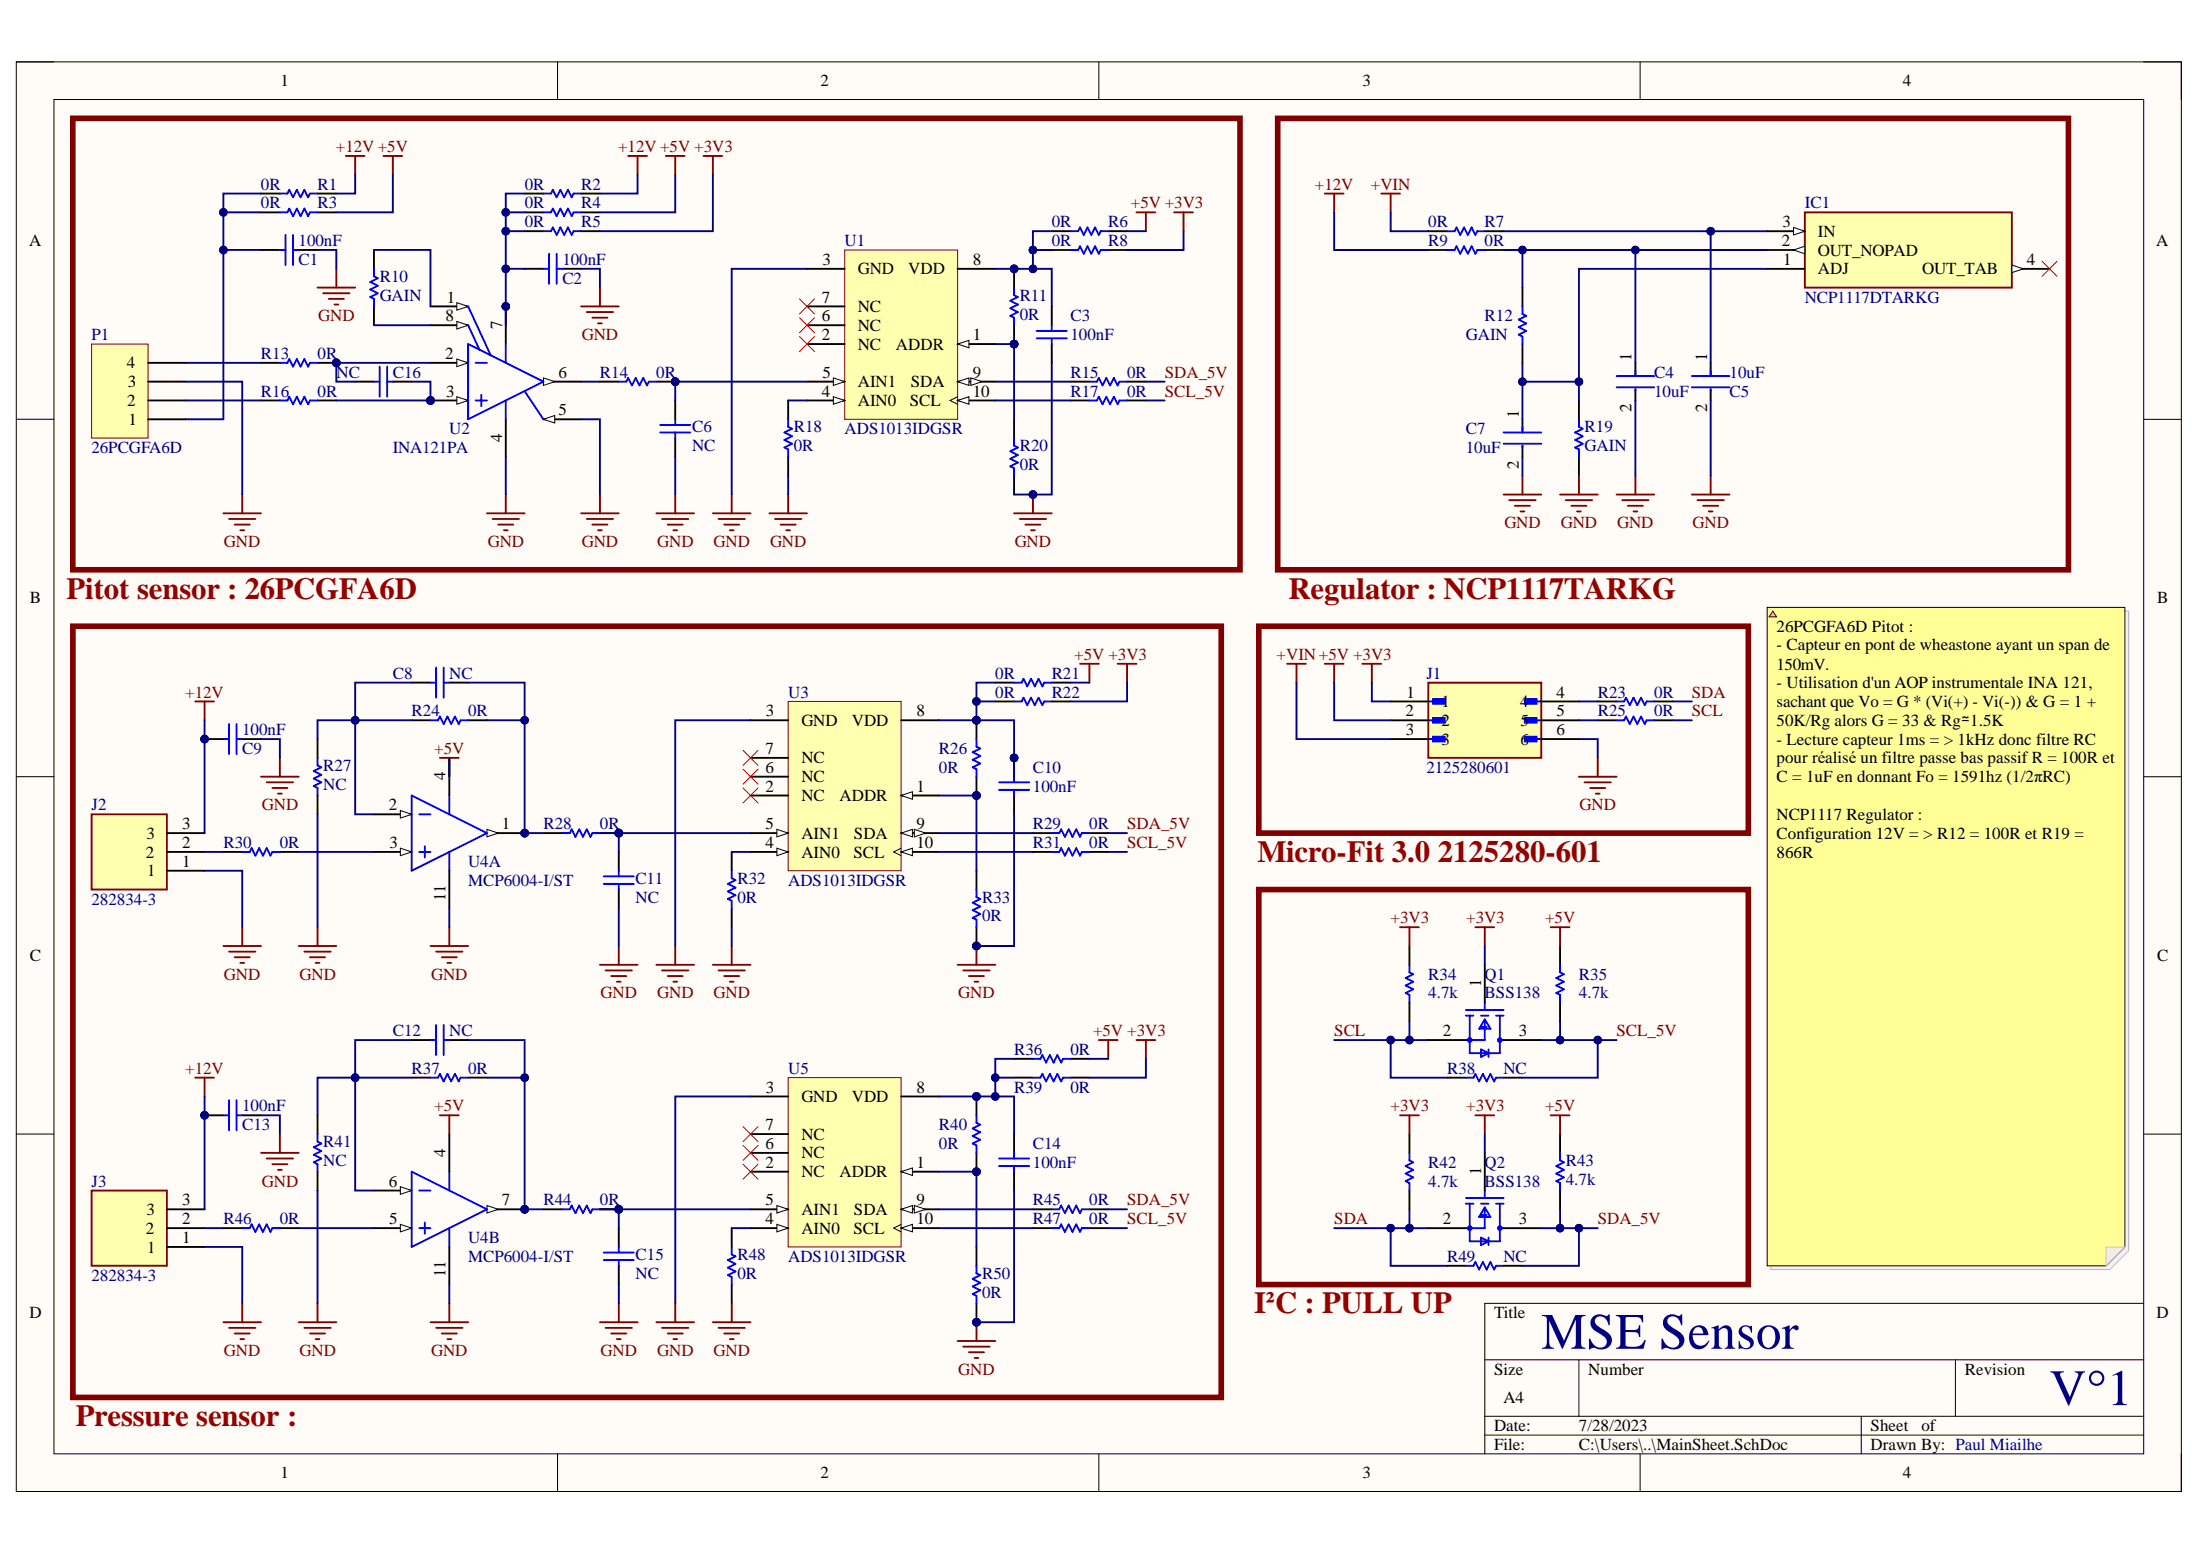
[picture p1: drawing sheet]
# Altium project MSE-SENSOR-N1.PrjPcb
1 sheet, 78 parts. Net scope: global (net labels, ports and power ports of the same name join across sheets).
Board file: MSE-PCB-N3.PcbDoc

## Sheet MainSheet.SchDoc
size A4; SheetNumber: 1; SheetTotal: 1; SPICEModelCacheYBUYMBMR: <root> / <DocumentId>YBUYMBMR</DocumentId> / <CacheFrame Number="0"> / <Model Name="mcp6001" Kind="CKT"> / <Text>.SUBCKT MCP6001 1 2 3 4 5 / *               ¦ ¦ ¦ ¦ ¦ / *               ¦ ¦ ¦ ¦ Output / *               ¦ ¦ ¦ Negative Supply / *               ¦ ¦ Positive Supply / *               ¦ Inverting Input / *               Non-inverting Input / * / ******************************************************************************** / * Software License Agreement                                                   * / *                                                                              * / * The software supplied herewith by Microchip Technology Incorporated (the     * / * "Company") is intended and supplied to you, the Company's customer, for use  * / * soley and exclusively on Microchip products.                                 * / *                                                                              * / * The software is owned by the Company and/or its supplier, and is protected   * / * under applicable copyright laws. All rights are reserved. Any use in         * / * violation of the foregoing restrictions may subject the user to criminal     * / * sanctions under applicable laws, as well as to civil liability for the       * / * breach of the terms and conditions of this license.                          * / *                                                                              * / * THIS SOFTWARE IS PROVIDED IN AN "AS IS" CONDITION. NO WARRANTIES, WHETHER    * / * EXPRESS, IMPLIED OR STATUTORY, INCLUDING, BUT NOT LIMITED TO, IMPLIED        * / * WARRANTIES OF MERCHANTABILITY AND FITNESS FOR A PARTICULAR PURPOSE APPLY TO  * / * THIS SOFTWARE. THE COMPANY SHALL NOT, IN ANY CIRCUMSTANCES, BE LIABLE FOR    * / * SPECIAL, INCIDENTAL OR CONSEQUENTIAL DAMAGES, FOR ANY REASON WHATSOEVER.     * / ******************************************************************************** / * / * Macromodel for the MCP6001/2/4 op amp family: / *   MCP6001, MCP6001R, MCP6001U, MCP6002, MCP6004 / * / * Revision History: / *   REV A: 21-Jun-02, Created model / *   REV B: 16-Jul-02, Improved output stage / *   REV C: 03-Jan-03, Added MCP6001 / *   REV D: 19-Aug-06, Added over temperature, improved output stage, / *                     fixed overdrive recovery time / *   REV E: 27-Jul-07, Updated output impedance for better model stability w/cap load / *   REV F: 09-Jul-12, Added MCP6001R, MCP6001U / * / * Recommendations: / *   Use PSPICE (other simulators may require translation) / *   For a quick, effective design, use a combination of: data sheet / *     specs, bench testing, and simulations with this macromodel / *   For high impedance circuits, set GMIN=100F in .OPTIONS / * / * Supported: / *   Typical performance for temperature range (-40 to 125) degrees Celsius / *   DC, AC, Transient, and Noise analyses. / *   Most specs, including: offsets, DC PSRR, DC CMRR, input impedance, / *     open loop gain, voltage ranges, supply current, ... , etc. / *   Temperature effects for Ibias, Iquiescent, Iout short circuit / *   current, Vsat on both rails, Slew Rate vs. Temp and P.S. / * / * Not Supported: / *   Some Variation in specs vs. Power Supply Voltage / *   Monte Carlo (Vos, Ib), Process variation / *   Distortion (detailed non-linear behavior) / *   Behavior outside normal operating region / * / * Input Stage / V10  3 10 -500M / R10 10 11 6.90K / R11 10 12 6.90K / C11 11 12 0.2p / C12 1  0 6.00P / E12 71 14 POLY(4) 20 0 21 0 26 0 27 0   1.00M 20.1 20.1 1 1 / G12 1 0 62 0 1m / M12 11 14 15 15 NMI L=2.00U W=42.0U / M14 12  2 15 15 NMI L=2.00U W=42.0U / G14 2 0 62 0 1m / C14  2  0 6.00P / I15 15  4 50.0U / V16 16  4 -300M / GD16 16 1 TABLE {V(16,1)} ((-100,-1p)(0,0)(1m,1n)(2m,1m)(3m,1)) / V13  3 13 -300M / GD13 2 13 TABLE {V(2,13)} ((-100,-1p)(0,0)(1m,1n)(2m,1m)(3m,1)) / R70 1 0 20.6T / R71 2 0 20.6T / R72 1 2 20T / I80 1 2 0.5p / * / * Noise, PSRR, and CMRR / I20 21 20 423U / D20 20  0 DN1 / D21  0 21 DN1 / G26  0 26 POLY(1) 3 4   110U -49U / R26 26  0 1 / G27  0 27 POLY(2) 1 0 2 0   -440U 39.7U 39.7U / R27 27  0 1 / * / * Open Loop Gain, Slew Rate / G30  0 30 POLY(1) 12 11   0 1 / R30 30  0 1K / G31  0 31 POLY(1) 3 4 86 5.25 / R31 31  0 1 TC=2.8m / GD31 30 31 TABLE {V(30,31)} ((-11,-1)(-10,-10n)(0,0)(1m,1000)) / G32 32  0 POLY(1) 3 4 113.7 3.5 / R32 32  0 1 TC=2.65m / GD32 30 32 TABLE {V(30,32)} ((-1m,-1000)(0,0)(10,10n)(11,1)) / G33 0 33 30 0 1m / R33 33 0 1k / G34  0 34 33 0 425M / R34  34 0 1K / C34  34 0 74U / G37  0 37 34 0 1m / R37  37 0 1K / C37  37 0 41.6P / G38  0 38 37 0 1m / R38  39 0 1K / L38  38 39 100U / E38  35 0 38 0 1 / G35 33 0 TABLE {V(35,3)} ((-1,-1n)(0,0)(16,1n))(16.1,1)) / G36 33 0 TABLE {V(35,4)} ((-16.1,-1)((-16,-1n)(0,0)(1,1n)) / * / * Output Stage / R80 50 0 100MEG / G50 0 50 57 96 2 / R58 57  96 0.50 / R57 57  0 750 / C58  5  0 2.00P / G57  0 57 POLY(3) 3 0 4 0 35 0   0 0.67M 0.67M 1.5M / GD55 55 57 TABLE {V(55,57)} ((-2m,-1)(-1m,-1m)(0,0)(10,1n)) / GD56 57 56 TABLE {V(57,56)} ((-2m,-1)(-1m,-1m)(0,0)(10,1n)) / E55 55  0 POLY(2) 3 0 51 0 -0.7m 1 -40.0M / E56 56  0 POLY(2) 4 0 52 0 1.2m 1 -37.0M / R51 51 0 1k / R52 52 0 1k / GD51 50 51 TABLE {V(50,51)} ((-10,-1n)(0,0)(1m,1m)(2m,1)) / GD52 50 52 TABLE {V(50,52)} ((-2m,-1)(-1m,-1m)(0,0)(10,1n)) / G53  3  0 POLY(1) 51 0  -49U 1M / G54  0  4 POLY(1) 52 0  -49U -1M / * / * Current Limit / G99 96 5 99 0 1 / R98 0 98 1 TC=-2.8M,2.63U / G97 0 98 TABLE { V(96,5) } ((-11.0,-10.0M)(-1.00M,-9.9M)(0,0)(1.00M,9.9M)(11.0,10.0M)) / E97 99 0 VALUE { V(98)*((V(3)-V(4))*359M + 310M)} / D98 4 5 DESD / D99 5 3 DESD / * / * Temperature / Voltage Sensitive IQuiscent / R61 0 61 100 TC 3.11M 4.51U / G61 3 4 61 0 1 / G60 0 61 TABLE {V(3, 4)} / + ((0,0)(900M,0.0106U)(1.00,0.20U)(1.3,0.63U) / + (1.5,0.66U)(1.6,1.06U)(5.5,1.10U)) / * / * Temp Sensitive offset voltage / I73 0 70 DC 1uA / R74 0 70 1 TC=2 / E75 1 71 70 0 1 / * / * Temp Sensistive IBias / I62 0 62 DC 1uA / R62 0 62 REXP 58.2u / * Voltage on R62 used for G12, G14 in input stage / * / * Models / .MODEL NMI NMOS / .MODEL DESD  D   N=1 IS=1.00E-15 / .MODEL DL  D   N=1 IS=1F / .MODEL DN1 D   IS=1P KF=146E-18 AF=1 / .MODEL REXP RES TCE=10.1 / .ENDS MCP6001</Text> / </Model> / </CacheFrame> / </root>

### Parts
C1  Capacitance: 100nF  [CAPC2013X135X45ML10T25]  (hidden comment: GRM21BR71H104KA01L)
C2  Capacitance: 100nF  [CAPC2013X135X45ML10T25]  (hidden comment: GRM21BR71H104KA01L)
C3  Capacitance: 100nF  [CAPC2013X135X45ML10T25]  (hidden comment: GRM21BR71H104KA01L)
C4  Capacitance: 10uF  [FP-GRM21B-0_15-IPC_C]  (hidden comment: GRM21BR61E106KA73L)
C5  Capacitance: 10uF  [FP-GRM21B-0_15-IPC_C]  (hidden comment: GRM21BR61E106KA73L)
C6  Capacitance: NC  [CAPC2013X135X45ML10T25]  (hidden comment: GRM21BR71H104KA01L)
C7  Capacitance: 10uF  [FP-GRM21B-0_15-IPC_C]  (hidden comment: GRM21BR61E106KA73L)
C8  Capacitance: NC  [CAPC2013X135X45ML10T25]  (hidden comment: GRM21BR71H104KA01L)
C9  Capacitance: 100nF  [CAPC2013X135X45ML10T25]  (hidden comment: GRM21BR71H104KA01L)
C10  Capacitance: 100nF  [CAPC2013X135X45ML10T25]  (hidden comment: GRM21BR71H104KA01L)
C11  Capacitance: NC  [CAPC2013X135X45ML10T25]  (hidden comment: GRM21BR71H104KA01L)
C12  Capacitance: NC  [CAPC2013X135X45ML10T25]  (hidden comment: GRM21BR71H104KA01L)
C13  Capacitance: 100nF  [CAPC2013X135X45ML10T25]  (hidden comment: GRM21BR71H104KA01L)
C14  Capacitance: 100nF  [CAPC2013X135X45ML10T25]  (hidden comment: GRM21BR71H104KA01L)
C15  Capacitance: NC  [CAPC2013X135X45ML10T25]  (hidden comment: GRM21BR71H104KA01L)
C16  Capacitance: NC  [CAPC2013X135X45ML10T25]  (hidden comment: GRM21BR71H104KA01L)
IC1  NCP1117DTARKG  [TO229P990X238-4N]
J1  2125280601  [MOLEX_2125280601]
J2  282834-3  [2828343]
J3  282834-3  [2828343]
P1  26PCGFA6D  [HDR1X4]
Q1  BSS138  [FP-318-08-IPC_B]
Q2  BSS138  [FP-318-08-IPC_B]
R1  0R  [RESC1608X55X25ML10T15]
R2  0R  [RESC1608X55X25ML10T15]
R3  0R  [RESC1608X55X25ML10T15]
R4  0R  [RESC1608X55X25ML10T15]
R5  0R  [RESC1608X55X25ML10T15]
R6  0R  [RESC1608X55X25ML10T15]
R7  0R  [RESC1608X55X25ML10T15]
R8  0R  [RESC1608X55X25ML10T15]
R9  0R  [RESC1608X55X25ML10T15]
R10  GAIN  [RESC1608X55X25ML10T15]
R11  0R  [RESC1608X55X25ML10T15]
R12  GAIN  [RESC1608X55X25ML10T15]
R13  0R  [RESC1608X55X25ML10T15]
R14  0R  [RESC1608X55X25ML10T15]
R15  0R  [RESC1608X55X25ML10T15]
R16  0R  [RESC1608X55X25ML10T15]
R17  0R  [RESC1608X55X25ML10T15]
R18  0R  [RESC1608X55X25ML10T15]
R19  GAIN  [RESC1608X55X25ML10T15]
R20  0R  [RESC1608X55X25ML10T15]
R21  0R  [RESC1608X55X25ML10T15]
R22  0R  [RESC1608X55X25ML10T15]
R23  0R  [RESC1608X55X25ML10T15]
R24  0R  [RESC1608X55X25ML10T15]
R25  0R  [RESC1608X55X25ML10T15]
R26  0R  [RESC1608X55X25ML10T15]
R27  NC  [RESC1608X55X25ML10T15]
R28  0R  [RESC1608X55X25ML10T15]
R29  0R  [RESC1608X55X25ML10T15]
R30  0R  [RESC1608X55X25ML10T15]
R31  0R  [RESC1608X55X25ML10T15]
R32  0R  [RESC1608X55X25ML10T15]
R33  0R  [RESC1608X55X25ML10T15]
R34  Resistance: 4.7k  [RESC1608X55X25LL10T15]  (hidden comment: RC0603FR-074K7L)
R35  Resistance: 4.7k  [RESC1608X55X25LL10T15]  (hidden comment: RC0603FR-074K7L)
R36  0R  [RESC1608X55X25ML10T15]
R37  0R  [RESC1608X55X25ML10T15]
R38  NC  [RESC1608X55X25ML10T15]
R39  0R  [RESC1608X55X25ML10T15]
R40  0R  [RESC1608X55X25ML10T15]
R41  NC  [RESC1608X55X25ML10T15]
R42  Resistance: 4.7k  [RESC1608X55X25LL10T15]  (hidden comment: RC0603FR-074K7L)
R43  Resistance: 4.7k  [RESC1608X55X25LL10T15]  (hidden comment: RC0603FR-074K7L)
R44  0R  [RESC1608X55X25ML10T15]
R45  0R  [RESC1608X55X25ML10T15]
R46  0R  [RESC1608X55X25ML10T15]
R47  0R  [RESC1608X55X25ML10T15]
R48  0R  [RESC1608X55X25ML10T15]
R49  NC  [RESC1608X55X25ML10T15]
R50  0R  [RESC1608X55X25ML10T15]
U1  ADS1013IDGSR  [TI-DGS10_N]
U2  INA121PA  [P0008A]
U3  ADS1013IDGSR  [TI-DGS10_N]
U4  MCP6004-I/ST  [TSSOP-ST14_M]  (parts A,B of 4)
U5  ADS1013IDGSR  [TI-DGS10_N]

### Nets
+3V3: J1.1 Q1.1(G) Q2.1(G) R5.1 R8.2 R22.2 R34.2 R39.2 R42.2
+5V: J1.2 R3.1 R4.1 R6.2 R21.2 R35.2 R36.2 R43.2 U4.4(VDD)
+12V: C9.2 C13.2 J2.3 J3.3 R1.1 R2.1 R9.1
+VIN: J1.3 R7.1
GND: C1.1 C2.1 C3.1 C4.2 C5.2 C6.2 C7.2 C9.1 C10.1 C11.2 C13.1 C14.1 C15.2 J1.6 J2.1 J3.1 P1.3 R18.1 R19.1 R20.2 R27.1 R32.1 R33.2 R41.1 R48.1 R50.2 U1.3(GND) U2.4(V-) U2.5(REF) U3.3(GND) U4.11(VSS) U5.3(GND)
SCL: Q1.2(S) R25.2 R34.1 R38.1
SCL_5V: Q1.3(D) R17.2 R31.2 R35.1 R38.2 R47.2
SDA: Q2.2(S) R23.2 R42.1 R49.1
SDA_5V: Q2.3(D) R15.2 R29.2 R43.1 R45.2 R49.2
NetC1_2: C1.2 P1.1 R1.2 R3.2
NetC2_2: C2.2 R2.2 R4.2 R5.2 U2.7(V+)
NetC3_2: C3.2 R6.1 R8.1 R11.1 U1.8(VDD)
NetC4_1: C4.1 IC1.2(OUT_NOPAD) R9.2 R12.1
NetC5_1: C5.1 IC1.3(IN) R7.2
NetC6_1: C6.1 R14.1 U1.5(AIN1)
NetC7_1: C7.1 IC1.1(ADJ) R12.2 R19.2
NetC8_1: C8.1 R24.1 R28.2 U4.1(VOUTA)
NetC8_2: C8.2 R24.2 R27.2 U4.2(VINA-)
NetC10_2: C10.2 R21.1 R22.1 R26.1 U3.8(VDD)
NetC11_1: C11.1 R28.1 U3.5(AIN1)
NetC12_1: C12.1 R37.1 R44.2 U4.7(VOUTB)
NetC12_2: C12.2 R37.2 R41.2 U4.6(VINB-)
NetC14_2: C14.2 R36.1 R39.1 R40.1 U5.8(VDD)
NetC15_1: C15.1 R44.1 U5.5(AIN1)
NetC16_1: C16.1 R13.1 U2.2(VIN-)
NetC16_2: C16.2 R16.1 U2.3(VIN+)
NetJ1_4: J1.4 R23.1
NetJ1_5: J1.5 R25.1
NetJ2_2: J2.2 R30.2
NetJ3_2: J3.2 R46.2
NetP1_2: P1.2 R16.2
NetP1_4: P1.4 R13.2
NetR10_1: R10.1 U2.1(RG)
NetR10_2: R10.2 U2.8(RG)
NetR11_2: R11.2 R20.1 U1.1(ADDR)
NetR14_2: R14.2 U2.6(VO)
NetR15_1: R15.1 U1.9(SDA)
NetR17_1: R17.1 U1.10(SCL)
NetR18_2: R18.2 U1.4(AIN0)
NetR26_2: R26.2 R33.1 U3.1(ADDR)
NetR29_1: R29.1 U3.9(SDA)
NetR30_1: R30.1 U4.3(VINA+)
NetR31_1: R31.1 U3.10(SCL)
NetR32_2: R32.2 U3.4(AIN0)
NetR40_2: R40.2 R50.1 U5.1(ADDR)
NetR45_1: R45.1 U5.9(SDA)
NetR46_1: R46.1 U4.5(VINB+)
NetR47_1: R47.1 U5.10(SCL)
NetR48_2: R48.2 U5.4(AIN0)

Not connected (* = marked no-connect by the designer): IC1 4(OUT_TAB)*; U1 2(NC)* 6(NC)* 7(NC)*; U3 2(NC)* 6(NC)* 7(NC)*; U5 2(NC)* 6(NC)* 7(NC)*

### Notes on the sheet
- Pitot sensor : 26PCGFA6D
- Regulator : NCP1117TARKG
- Micro-Fit 3.0 2125280-601
- (near R49) I²C : PULL UP
- 26PCGFA6D Pitot :
  - Capteur en pont de wheastone ayant un span de 150mV.
  - Utilisation d'un AOP instrumentale INA 121, sachant que Vo = G * (Vi(+) - Vi(-)) & G = 1 + 50K/Rg alors G = 33 & Rg≃1.5K
  - Lecture capteur 1ms = > 1kHz donc filtre RC pour réalisé un filtre passe bas passif R = 100R et C = 1uF en donnant Fo = 1591hz (1/2πRC)
  NCP1117 Regulator :
  Configuration 12V = > R12 = 100R et R19 = 866R
- Pressure sensor :
- MSE Sensor
- V°1
- Paul Miailhe
